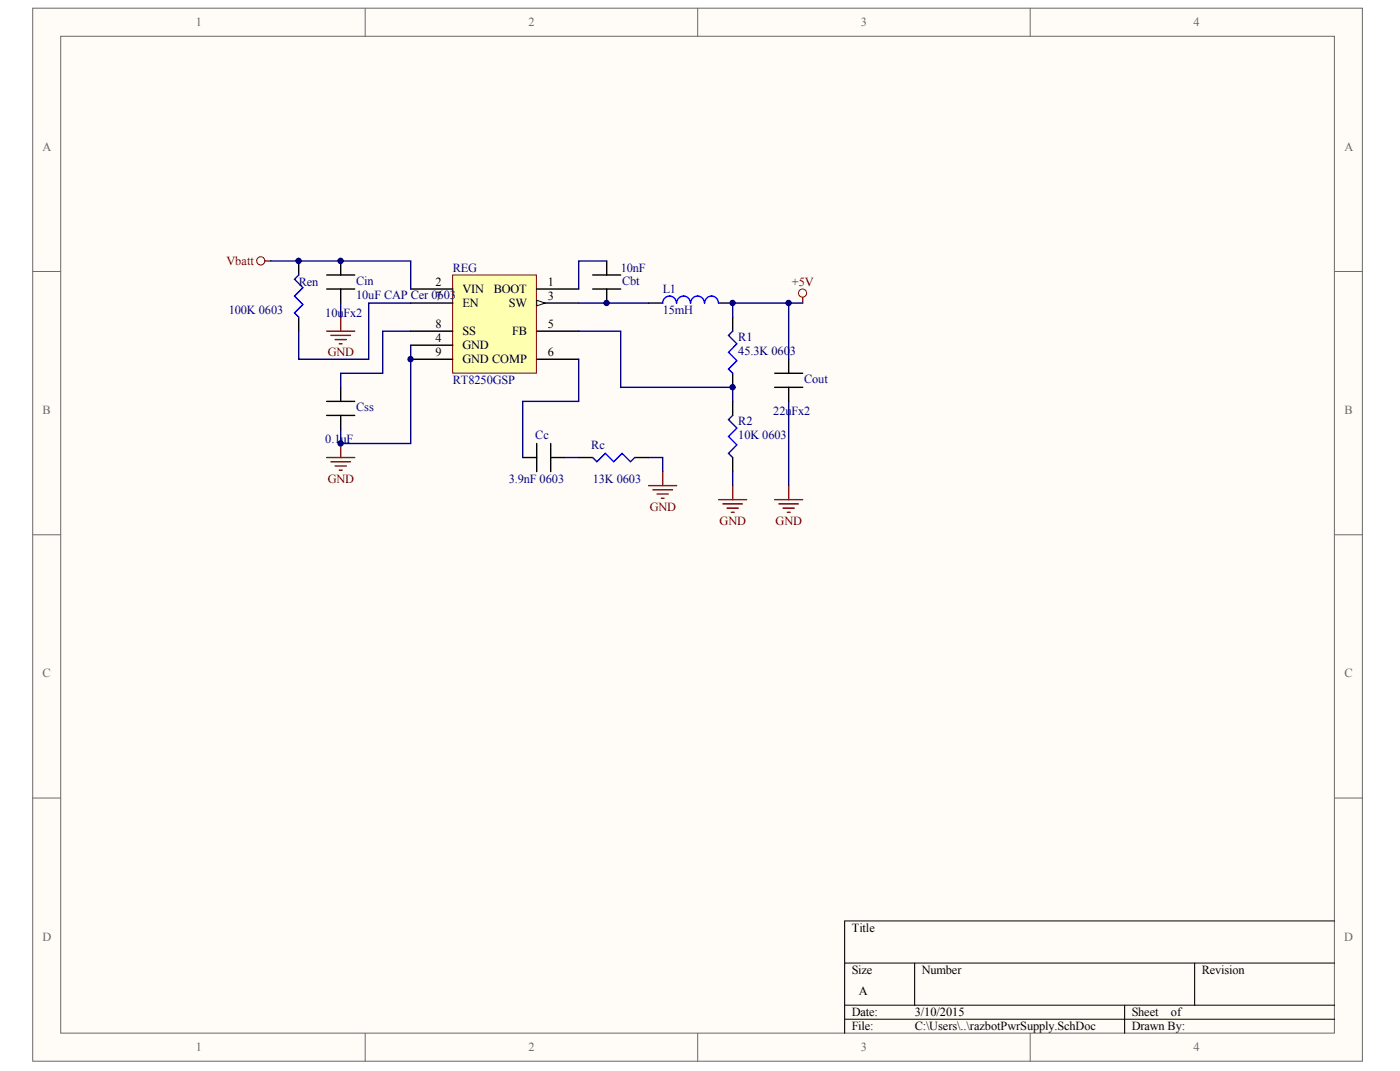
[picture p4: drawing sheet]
<svg xmlns="http://www.w3.org/2000/svg" width="271mm" height="207mm" viewBox="0 0 271 207" stroke-linecap="round" stroke-linejoin="round" font-family="sans-serif">
<g fill="#fffcf8" stroke="#696969" stroke-width=".19">
<path d="M6.3 1.6h257.4v203.6h-257.4z"/>
<path d="M11.7 7h246.5v192.8h-246.5z"/>
</g>
<path d="M70.7 1.6v5.4M135 1.6v5.4M199.4 1.6v5.4M6.3 52.5h5.4M258.3 52.5h5.4M6.3 103.4h5.4M258.3 103.4h5.4M6.3 154.3h5.4M258.3 154.3h5.4M70.7 199.8v5.4M135 199.8v5.4M199.4 199.8v5.4" fill="none" stroke="#696969" stroke-width=".19"/>
<path d="M258.3 178.1h-94.8v21.7M163.5 186.2h94.8M163.5 194.4h94.8M163.5 197.1h94.8M177 186.2v8.2M217.7 194.4v5.4M231.2 186.2v8.2" fill="none" stroke="#000" stroke-width=".19"/>
<g fill="none" stroke="#800000" stroke-width=".19">
<circle cx="50.5" cy="50.4" r=".79"/>
<circle cx="155.3" cy="56.7" r=".79"/>
</g>
<g fill="none" stroke="#800000" stroke-width=".27">
<path d="M51.3 50.5h1.1M155.3 57.5v1.1M63.2 64h5.4M64 64.8h3.8M64.8 65.7h2.2M65.7 66.5h.5M65.9 61.3v2.7M125.5 93.9h5.5M126.3 94.7h3.8M127.2 95.5h2.1M128 96.3h.5M128.2 91.2v2.7"/>
<path d="M139.1 96.6h5.4M139.9 97.4h3.8M140.7 98.2h2.2M141.5 99.1h.6M141.8 93.9v2.7M149.9 96.6h5.4M150.7 97.4h3.8M151.5 98.2h2.2M152.4 99.1h.5M152.6 93.9v2.7"/>
</g>
<path d="M57.8 50.5v2.7M125.5 58.6h2.7M139.1 58.6h2.7M57.8 61.3v2.7M141.8 61.3v2.7M141.8 72.2v2.7M141.8 77.6v2.7M112 88.5h2.7M122.8 88.5h2.7M141.8 88.5v2.7" fill="none" stroke="#000" stroke-width=".27"/>
<path d="M57.8 53.2l-.8 .8 1.6 1.6-1.6 1.6 1.6 1.7-1.6 1.6 .8 .8M130.9 58.6a1.33 1.33 0 0 0-1.3-1.4 1.33 1.33 0 0 0-1.4 1.4M133.6 58.6a1.33 1.33 0 0 0-1.3-1.4 1.33 1.33 0 0 0-1.3 1.4M136.3 58.6a1.33 1.33 0 0 0-1.3-1.4 1.33 1.33 0 0 0-1.3 1.4M139 58.6a1.33 1.33 0 0 0-1.3-1.4 1.33 1.33 0 0 0-1.3 1.4M141.8 64l-.8 .8 1.6 1.7-1.6 1.6 1.6 1.6-1.6 1.7 .8 .8M114.7 88.5l.8 .8 1.6-1.6 1.7 1.6 1.6-1.6 1.6 1.6 .8-.8M141.8 80.3l-.8 .8 1.6 1.7-1.6 1.6 1.6 1.6-1.6 1.7 .8 .8" fill="none" stroke="#00f" stroke-width=".27"/>
<path d="M87.6 53.2h16.2v18.9h-16.2z" fill="#ffffb0" stroke="#800000" stroke-width=".19"/>
<path d="M79.5 55.9h8.1M103.9 55.9h8.1M103.9 58.6h8.1" fill="none" stroke="#000" stroke-width=".27"/>
<path d="M103.9 58.1l1.6 .5-1.6 .5z" fill="#fffcf8" stroke="#000" stroke-width=".19"/>
<g fill="none" stroke="#000" stroke-width=".27">
<path d="M63.2 55.9h5.4M63.2 53.2h5.4M65.9 50.5v2.7M65.9 55.9v2.7M79.5 58.6h8.1M114.7 55.9h5.4M114.7 53.2h5.4M117.4 50.5v2.7M117.4 55.9v2.7M63.2 77.6h5.4M65.9 74.9v2.7M79.5 66.7h8.1"/>
<path d="M79.5 69.5h8.1M79.5 64h8.1M103.9 69.5h8.1M103.9 64h8.1M149.9 74.9h5.4M149.9 72.2h5.4M152.6 69.5v2.7M152.6 74.9v2.7M63.2 80.3h5.4M65.9 80.3v2.7M101.2 88.5h2.7M103.9 85.8v5.4"/>
<path d="M106.6 88.5h2.7M106.6 85.8v5.4"/>
</g>
<g fill="none" stroke="#000080" stroke-width=".27">
<path d="M52.4 50.5h27.1v5.4M65.9 58.6v2.7M79.5 58.6h-8.1v10.9h-13.6v-5.5M112 58.6h13.5M117.4 50.5h-5.4v5.4M152.6 58.6h-10.8v2.7M155.3 58.6h-2.7v10.9M79.5 64h-5.4v8.2h-8.2v2.7M79.5 66.7v19.1h-13.6v-2.8M112 69.5v8.1h-10.8v10.9M112 64h8.1v10.9h21.7v2.7M152.6 77.6v16.3"/>
<path d="M109.3 88.5h2.7M125.5 88.5h2.7v2.7M141.8 91.2v2.7"/>
</g>
<path d="M63.2 88.5h5.4M64 89.3h3.8M64.8 90.1h2.2M65.7 90.9h.5M65.9 85.8v2.7" fill="none" stroke="#800000" stroke-width=".27"/>
<g fill="#000080" stroke="#000080" stroke-width=".19">
<circle cx="57.8" cy="50.4" r=".52"/>
<circle cx="65.9" cy="85.7" r=".52"/>
<circle cx="65.9" cy="50.4" r=".52"/>
<circle cx="79.4" cy="69.4" r=".52"/>
<circle cx="117.4" cy="58.6" r=".52"/>
<circle cx="141.8" cy="74.9" r=".52"/>
<circle cx="141.8" cy="58.6" r=".52"/>
<circle cx="152.6" cy="58.6" r=".52"/>
</g>
<g font-size="2.4" fill="#696969">
<text x="37.9" y="5.1">1</text>
<text x="102.3" y="5.1">2</text>
<text x="166.6" y="5.1">3</text>
<text x="231" y="5.1">4</text>
<text x="8.2" y="29.2">A</text>
<text x="260.2" y="29.2">A</text>
<text x="8.3" y="80.1">B</text>
<text x="260.2" y="80.1">B</text>
<text x="8.3" y="131">C</text>
<text x="260.2" y="131">C</text>
<text x="8.2" y="181.9">D</text>
<text x="260.2" y="181.9">D</text>
<text x="37.9" y="203.3">1</text>
<text x="102.3" y="203.3">2</text>
<text x="166.6" y="203.3">3</text>
<text x="231" y="203.3">4</text>
</g>
<g font-size="2.4" fill="#800000">
<text x="43.9" y="51.3">Vbatt</text>
<text x="153.2" y="55.3">+5V</text>
<text x="63.4" y="68.9">GND</text>
<text x="63.4" y="93.3">GND</text>
<text x="125.7" y="98.7">GND</text>
<text x="139.3" y="101.5">GND</text>
<text x="150.1" y="101.5">GND</text>
</g>
<g font-size="2.4" fill="#000080">
<text x="87.6" y="52.6">REG</text>
<text x="120.1" y="52.6">10nF</text>
<text x="57.8" y="55.3">Ren</text>
<text x="68.9" y="55.1">Cin</text>
<text x="68.9" y="57.8">10uF CAP Cer 0603</text>
<text x="120.4" y="55.1">Cbt</text>
<text x="128.2" y="56.7">L1</text>
<text x="44.3" y="60.8">100K 0603</text>
<text x="63" y="61.3">10uFx2</text>
<text x="128.2" y="60.8">15mH</text>
<text x="142.9" y="65.9">R1</text>
<text x="142.9" y="68.6">45.3K 0603</text>
<text x="87.6" y="74.3">RT8250GSP</text>
<text x="155.6" y="74.1">Cout</text>
<text x="68.9" y="79.5">Css</text>
<text x="142.9" y="82.2">R2</text>
<text x="149.6" y="80.3">22uFx2</text>
<text x="63" y="85.7">0.1uF</text>
<text x="103.6" y="84.9">Cc</text>
<text x="114.4" y="86.8">Rc</text>
<text x="142.9" y="84.9">10K 0603</text>
<text x="98.4" y="93.3">3.9nF 0603</text>
<text x="114.7" y="93.3">13K 0603</text>
</g>
<g font-size="2.4">
<text x="84.2" y="55.3">2</text>
<text x="84.2" y="58">7</text>
<text x="89.5" y="56.7">VIN</text>
<text x="89.5" y="59.4">EN</text>
<text x="95.5" y="56.7">BOOT</text>
<text x="98.5" y="59.4">SW</text>
<text x="106" y="55.3">1</text>
<text x="106" y="58">3</text>
<text x="84.2" y="63.5">8</text>
<text x="89.5" y="64.8">SS</text>
<text x="99.1" y="64.8">FB</text>
<text x="106" y="63.5">5</text>
<text x="84.2" y="66.2">4</text>
<text x="84.2" y="68.9">9</text>
<text x="89.5" y="67.5">GND</text>
<text x="89.5" y="70.3">GND COMP</text>
<text x="106" y="68.9">6</text>
<text x="164.8" y="180.2">Title</text>
<text x="164.8" y="188.3">Size</text>
<text x="178.4" y="188.3">Number</text>
<text x="232.6" y="188.3">Revision</text>
<text x="164.8" y="196.5">Date:</text>
<text x="166.2" y="192.4">A</text>
<text x="177" y="196.5">3/10/2015</text>
<text x="219" y="196.5">Sheet</text>
<text x="226.6" y="196.5">of</text>
<text x="164.8" y="199.2">File:</text>
<text x="177" y="199.2">C:\Users\..\razbotPwrSupply.SchDoc</text>
<text x="219" y="199.2">Drawn By:</text>
</g>
</svg>
